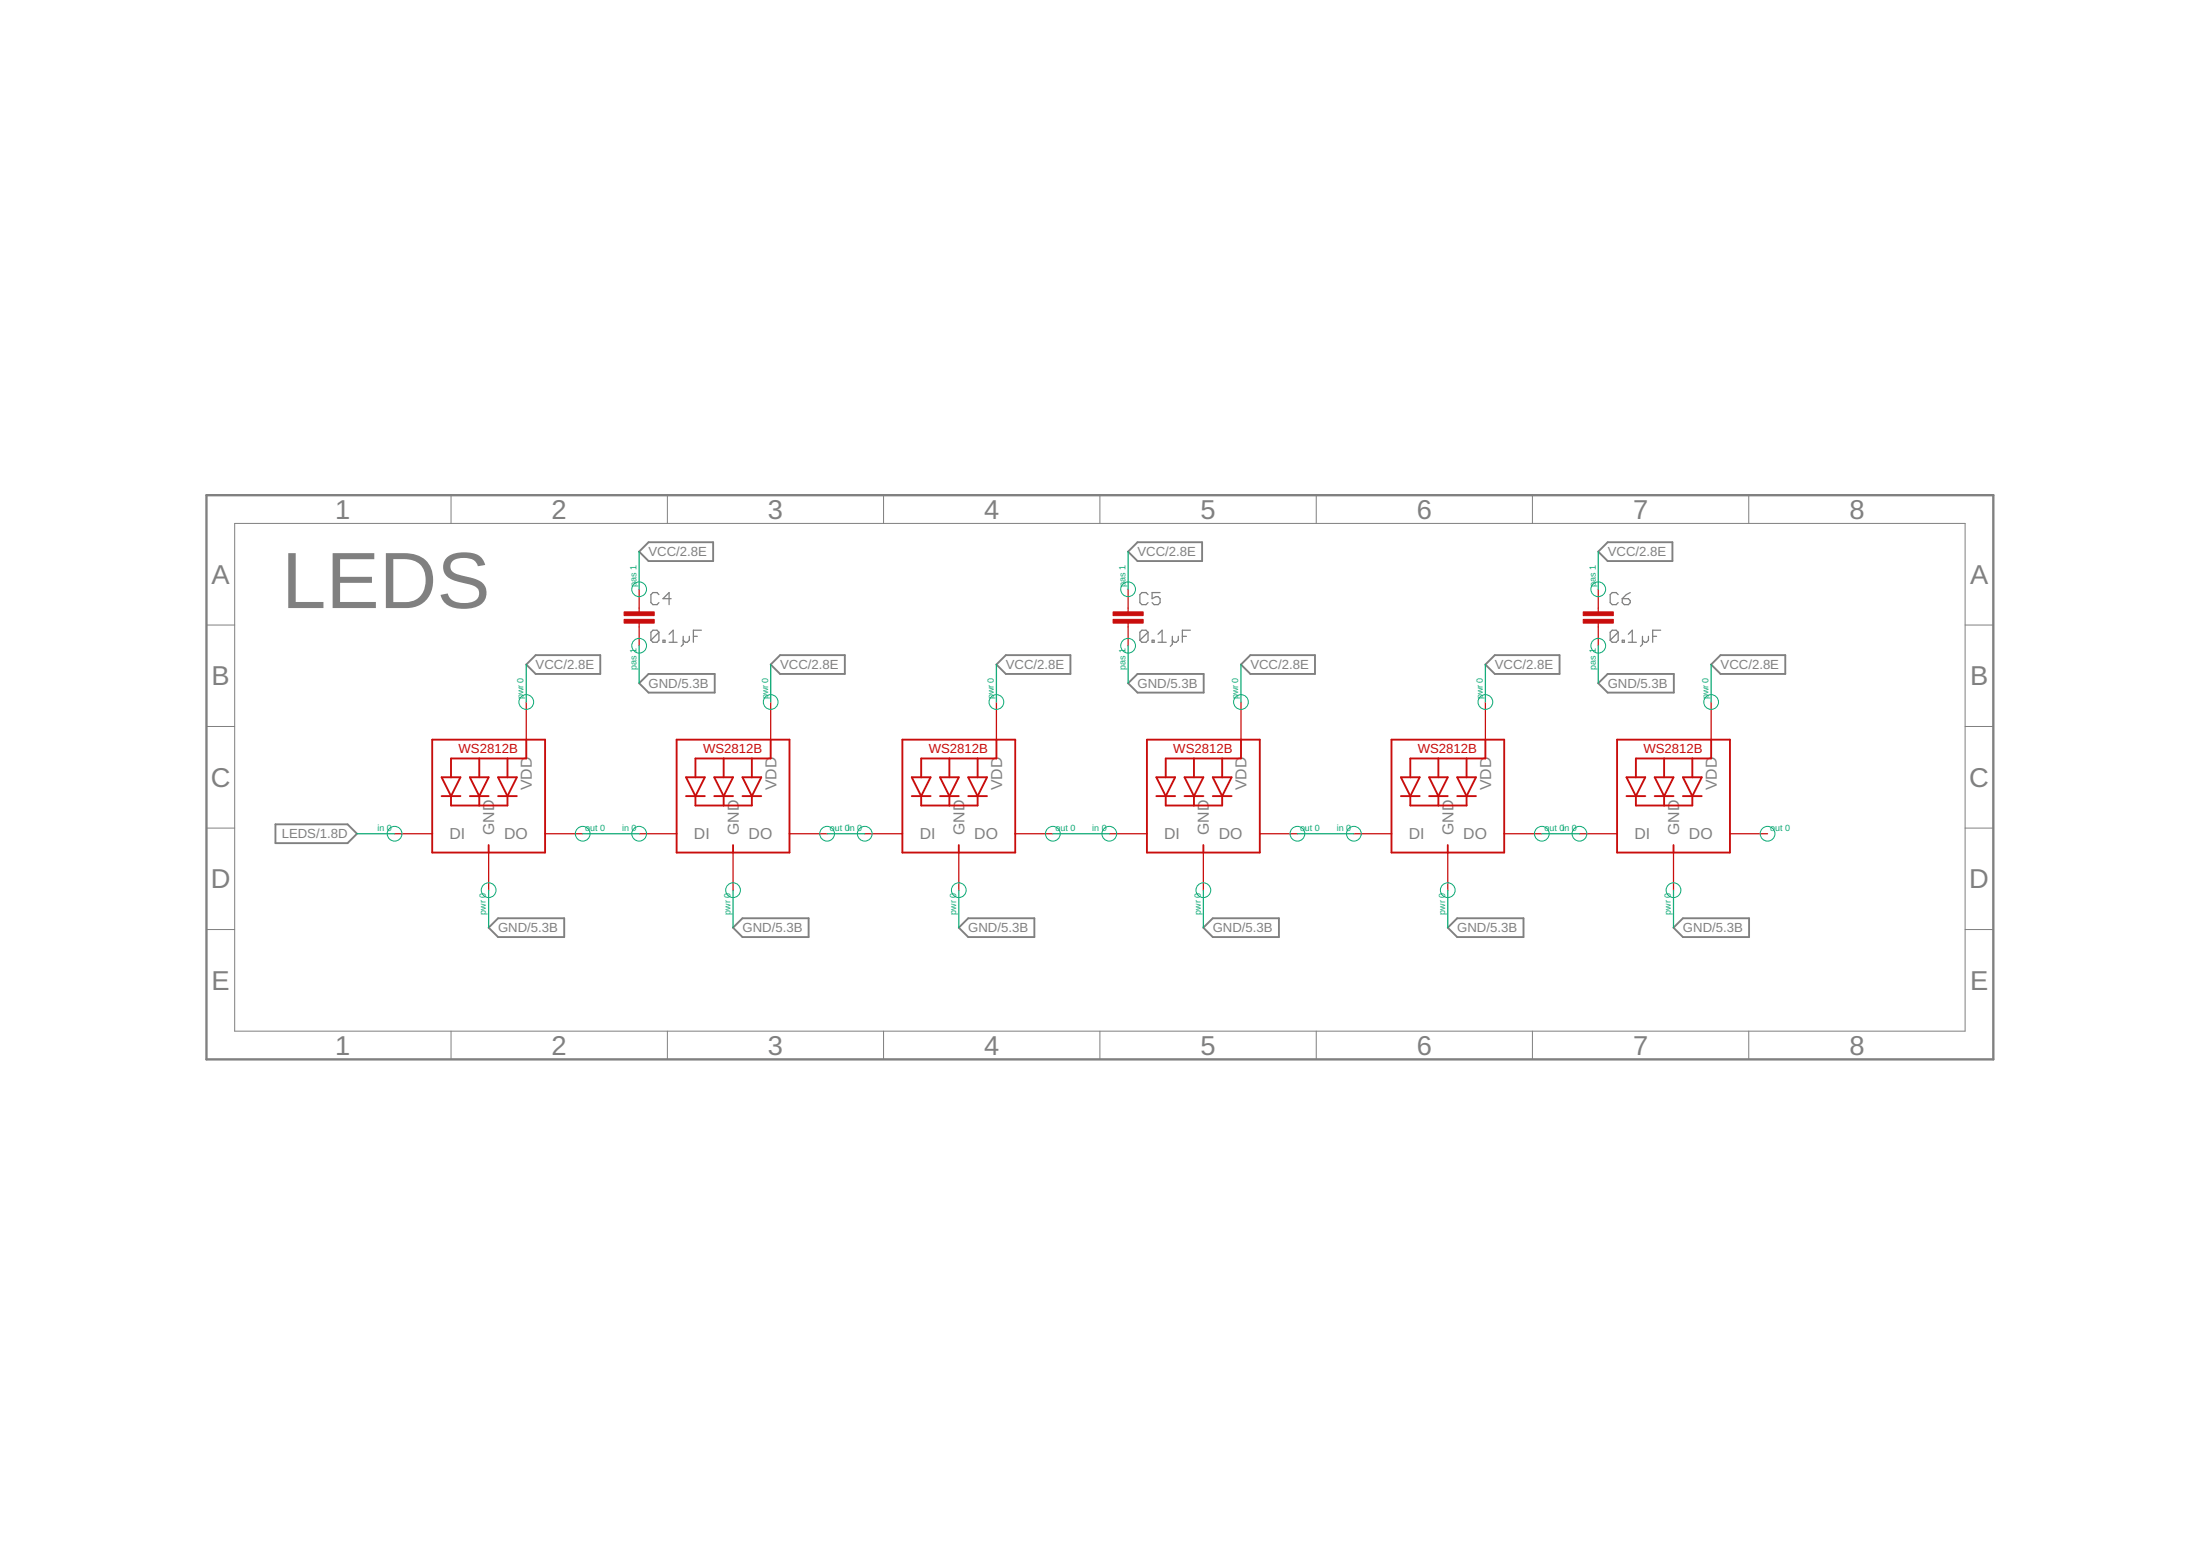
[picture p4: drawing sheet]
<svg xmlns="http://www.w3.org/2000/svg" width="297mm" height="210mm" viewBox="0 0 297 210" stroke-linecap="round" stroke-linejoin="round" font-family="sans-serif">
<g fill="none" stroke="#808080" stroke-width=".17">
<path d="M156.6 80h-1v.8l.5-.3h.3l.2 .3v.5l-.2 .3h-.6l-.2-.3M220.1 80l-.5 .3-.6 .5M89 80.3l-.3-.3h-.5l-.3 .3v1l.3 .3h.5l.3-.3M89 85.3l-.3-.2h-.5l-.3 .2v1.1M89 85.3v1.1l-.3 .3h-.5l-.3-.3M89 85.3l-1.1 1.1M89.5 86.4h.3v.3h-.3zM90.3 86.7h1.1M90.3 85.6l.6-.5v1.6M90.6 80.8h-1.1l.8-.8v1.6M92.2 85.9v1.1l-.2 .2M93.1 85.9v.5l-.3 .3h-.3l-.3-.3"/>
<path d="M93.6 85.9h.5M94.7 85.1h-1.1v1.6M155 85.3l-.3-.2h-.5l-.3 .2v1.1M155 85.3v1.1l-.3 .3h-.5l-.3-.3M155 80.3l-.3-.3h-.5l-.3 .3v1l.3 .3h.5l.3-.3M155 85.3l-1.1 1.1M155.6 86.4h.2v.3h-.2zM156.4 86.7h1.1M156.4 85.6l.5-.5v1.6M158.3 85.9v1.1l-.3 .2M159.1 85.9v.5l-.3 .3h-.3l-.2-.3M159.6 85.9h.6"/>
<path d="M160.7 85.1h-1.1v1.6M218.5 85.3l-.3-.2h-.5l-.3 .2v1.1M218.5 85.3v1.1l-.3 .3h-.5l-.3-.3M218.5 80.3l-.3-.3h-.5l-.3 .3v1l.3 .3h.5l.3-.3M218.5 85.3l-1.1 1.1M219 86.4h.3v.3h-.3zM219 80.8h.9l.2 .3v.2l-.2 .3h-.6l-.3-.3zM219.9 86.7h1M219.9 85.6l.5-.5v1.6M221.8 85.9v1.1l-.3 .2M222.6 85.9v.5l-.3 .3h-.3l-.2-.3M223.1 85.9h.6"/>
<path d="M224.2 85.1h-1.1v1.6"/>
</g>
<path d="M27.9 66.8h241.2v76.2h-241.2z" fill="none" stroke="#808080" stroke-width=".32"/>
<g fill="none" stroke="#808080" stroke-width=".14">
<path d="M31.7 70.7h233.6v68.5h-233.6zM60.9 66.8v3.9M90.1 66.8v3.9M119.3 66.8v3.9M148.5 66.8v3.9M177.7 66.8v3.9M206.9 66.8v3.9M236.1 66.8v3.9M27.9 84.4h3.8M27.9 98.1h3.8M265.3 84.4h3.8M265.3 98.1h3.8"/>
<path d="M27.9 111.8h3.8M265.3 111.8h3.8M27.9 125.5h3.8M60.9 139.2v3.8M90.1 139.2v3.8M119.3 139.2v3.8M148.5 139.2v3.8M177.7 139.2v3.8M206.9 139.2v3.8M236.1 139.2v3.8M265.3 125.5h3.8"/>
</g>
<g fill="none" stroke="#808080" stroke-width=".25">
<path d="M86.3 74.5l1.3-1.3h8.7v2.5h-8.7zM153.6 73.2h8.7v2.5h-8.7l-1.3-1.2zM217.1 73.2h8.7v2.5h-8.7l-1.3-1.2zM71.1 89.7l1.2-1.3h8.7v2.6h-8.7zM86.3 92.2l1.3-1.2h8.9v2.5h-8.9zM104.1 89.7l1.2-1.3h8.8v2.6h-8.8zM134.5 89.7l1.3-1.3h8.7v2.6h-8.7zM152.3 92.2l1.3-1.2h8.9v2.5h-8.9zM167.6 89.7l1.2-1.3h8.7v2.6h-8.7zM200.6 89.7l1.2-1.3h8.8v2.6h-8.8zM215.8 92.2l1.3-1.2h8.9v2.5h-8.9zM231 89.7l1.3-1.3h8.7v2.6h-8.7z"/>
<path d="M37.2 111.3h9.7l1.3 1.2-1.3 1.3h-9.7zM66 125.2l1.2-1.2h9v2.5h-9zM100.2 124h9v2.5h-9l-1.2-1.3zM130.7 124h9v2.5h-9l-1.2-1.3zM163.7 124h9v2.5h-9l-1.2-1.3zM196.7 124h9v2.5h-9l-1.2-1.3zM227.2 124h9v2.5h-9l-1.2-1.3z"/>
</g>
<g fill="none" stroke="#c90d0c" stroke-width=".17">
<path d="M86.3 79.5v3.1M152.3 79.5v3.1M215.8 79.5v3.1M71.1 94.8v5M86.3 84.1v3.1M104.1 94.8v5M134.5 94.8v5M152.3 84.1v3.1M167.6 94.8v5M200.6 94.8v5M215.8 84.1v3.1M231 94.8v5"/>
<path d="M53.3 112.5h5.1M66 115.1v5.1M73.6 112.5h5.1M86.3 112.5h5.1M99 115.1v5.1M106.6 112.5h5.1M116.8 112.5h5M129.5 115.1v5.1M137.1 112.5h5.1M149.8 112.5h5.1M162.5 115.1v5.1M170.1 112.5h5.1"/>
<path d="M182.8 112.5h5.1M195.5 115.1v5.1M203.1 112.5h5.1M213.3 112.5h5M226 115.1v5.1M233.6 112.5h5.1"/>
</g>
<g fill="none" stroke="#c90d0c" stroke-width=".25">
<path d="M58.4 99.8h15.2v15.3h-15.2zM71.1 99.8v2.6h-10.2v2.5M91.4 99.8h15.2v15.3h-15.2zM104.1 99.8v2.6h-10.2v2.5M121.8 99.8h15.3v15.3h-15.3zM134.5 99.8v2.6h-10.1v2.5M154.9 99.8h15.2v15.3h-15.2zM167.6 99.8v2.6h-10.2v2.5M187.9 99.8h15.2v15.3h-15.2zM200.6 99.8v2.6h-10.2v2.5M218.3 99.8h15.3v15.3h-15.3zM231 99.8v2.6h-10.1v2.5"/>
<path d="M59.6 104.9h2.6l-1.3 2.6zM59.6 107.5h2.6M60.9 107.5v1.2h7.6v-1.2M63.4 104.9h2.6l-1.3 2.6zM63.4 107.5h2.6M64.7 102.4v2.5M64.7 107.5v1.2M66 114.1v1M67.2 104.9h2.6l-1.3 2.6zM67.2 107.5h2.6M68.5 102.4v2.5M92.6 104.9h2.6l-1.3 2.6z"/>
<path d="M92.6 107.5h2.6M93.9 107.5v1.2h7.6v-1.2M96.4 104.9h2.6l-1.3 2.6zM96.4 107.5h2.6M97.7 102.4v2.5M97.7 107.5v1.2M99 114.1v1M100.2 104.9h2.6l-1.3 2.6zM100.2 107.5h2.6M101.5 102.4v2.5M123.1 104.9h2.5l-1.2 2.6zM123.1 107.5h2.5"/>
<path d="M124.4 107.5v1.2h7.6v-1.2M126.9 104.9h2.6l-1.3 2.6zM126.9 107.5h2.6M128.2 102.4v2.5M128.2 107.5v1.2M129.5 114.1v1M130.7 104.9h2.6l-1.3 2.6zM130.7 107.5h2.6M132 102.4v2.5M156.1 104.9h2.6l-1.3 2.6zM156.1 107.5h2.6M157.4 107.5v1.2h7.6v-1.2"/>
<path d="M159.9 104.9h2.6l-1.3 2.6zM159.9 107.5h2.6M161.2 102.4v2.5M161.2 107.5v1.2M162.5 114.1v1M163.7 104.9h2.6l-1.3 2.6zM163.7 107.5h2.6M165 102.4v2.5M189.1 104.9h2.6l-1.3 2.6zM189.1 107.5h2.6M190.4 107.5v1.2h7.6v-1.2M193 104.9h2.5l-1.3 2.6z"/>
<path d="M193 107.5h2.5M194.2 102.4v2.5M194.2 107.5v1.2M195.5 114.1v1M196.7 104.9h2.6l-1.3 2.6zM196.7 107.5h2.6M198 102.4v2.5M219.6 104.9h2.5l-1.2 2.6zM219.6 107.5h2.5M220.9 107.5v1.2h7.6v-1.2M223.4 104.9h2.6l-1.3 2.6zM223.4 107.5h2.6"/>
<path d="M224.7 102.4v2.5M224.7 107.5v1.2M226 114.1v1M227.2 104.9h2.6l-1.3 2.6zM227.2 107.5h2.6M228.5 102.4v2.5"/>
</g>
<g fill="#c90d0c" stroke="#c90d0c" stroke-width=".14">
<path d="M84.3 83.6h4v.5h-4z"/>
<path d="M84.3 82.6h4v.5h-4z"/>
<path d="M150.3 83.6h4v.5h-4z"/>
<path d="M150.3 82.6h4v.5h-4z"/>
<path d="M213.8 83.6h4v.5h-4z"/>
<path d="M213.8 82.6h4v.5h-4z"/>
</g>
<g fill="none" stroke="#0dab76" stroke-width=".14">
<circle cx="86.3" cy="79.5" r=".99"/>
<circle cx="152.3" cy="79.5" r=".99"/>
<circle cx="215.8" cy="79.5" r=".99"/>
<circle cx="71.1" cy="94.8" r=".99"/>
<circle cx="86.3" cy="87.2" r=".99"/>
<circle cx="104.1" cy="94.8" r=".99"/>
<circle cx="134.5" cy="94.8" r=".99"/>
<circle cx="152.3" cy="87.2" r=".99"/>
<circle cx="167.6" cy="94.8" r=".99"/>
<circle cx="200.6" cy="94.8" r=".99"/>
<circle cx="215.8" cy="87.2" r=".99"/>
<circle cx="231" cy="94.8" r=".99"/>
<circle cx="53.3" cy="112.5" r=".99"/>
<circle cx="78.7" cy="112.5" r=".99"/>
<circle cx="86.3" cy="112.5" r=".99"/>
<circle cx="111.7" cy="112.5" r=".99"/>
<circle cx="116.8" cy="112.5" r=".99"/>
<circle cx="142.2" cy="112.5" r=".99"/>
<circle cx="149.8" cy="112.5" r=".99"/>
<circle cx="175.2" cy="112.5" r=".99"/>
<circle cx="182.8" cy="112.5" r=".99"/>
<circle cx="208.2" cy="112.5" r=".99"/>
<circle cx="213.3" cy="112.5" r=".99"/>
<circle cx="238.7" cy="112.5" r=".99"/>
<circle cx="66" cy="120.2" r=".99"/>
<circle cx="99" cy="120.2" r=".99"/>
<circle cx="129.5" cy="120.2" r=".99"/>
<circle cx="162.5" cy="120.2" r=".99"/>
<circle cx="195.5" cy="120.2" r=".99"/>
<circle cx="226" cy="120.2" r=".99"/>
</g>
<g fill="none" stroke="#0dab76" stroke-width=".17">
<path d="M86.3 74.5v5M152.3 74.5v5M215.8 74.5v5M71.1 89.7v5.1M86.3 87.2v5M104.1 89.7v5.1M134.5 89.7v5.1M152.3 87.2v5M167.6 89.7v5.1M200.6 89.7v5.1M215.8 87.2v5M231 89.7v5.1"/>
<path d="M48.2 112.5h5.1M78.7 112.5h7.6M111.7 112.5h5.1M142.2 112.5h7.6M175.2 112.5h7.6M208.2 112.5h5.1M66 120.2v5M99 120.2v5M129.5 120.2v5M162.5 120.2v5M195.5 120.2v5M226 120.2v5"/>
</g>
<text font-size="10.8" fill="#808080" x="38" y="82.1">LEDS</text>
<g font-size="3.7" fill="#808080">
<text x="45.3" y="70">1</text>
<text x="74.5" y="70">2</text>
<text x="103.7" y="70">3</text>
<text x="132.9" y="70">4</text>
<text x="162.1" y="70">5</text>
<text x="191.3" y="70">6</text>
<text x="220.5" y="70">7</text>
<text x="249.7" y="70">8</text>
<text x="28.6" y="78.8">A</text>
<text x="266" y="78.8">A</text>
<text x="28.6" y="92.5">B</text>
<text x="266" y="92.5">B</text>
<text x="28.4" y="106.2">C</text>
<text x="265.9" y="106.2">C</text>
<text x="28.4" y="119.9">D</text>
<text x="265.9" y="119.9">D</text>
<text x="28.6" y="133.6">E</text>
<text x="266" y="133.6">E</text>
<text x="45.3" y="142.4">1</text>
<text x="74.5" y="142.4">2</text>
<text x="103.7" y="142.4">3</text>
<text x="132.9" y="142.4">4</text>
<text x="162.1" y="142.4">5</text>
<text x="191.3" y="142.4">6</text>
<text x="220.5" y="142.4">7</text>
<text x="249.7" y="142.4">8</text>
</g>
<g font-size="2.1" fill="#808080">
<text x="71.8" y="106.7" transform="rotate(-90 71.8 106.7)">VDD</text>
<text x="104.8" y="106.7" transform="rotate(-90 104.8 106.7)">VDD</text>
<text x="135.3" y="106.7" transform="rotate(-90 135.3 106.7)">VDD</text>
<text x="168.3" y="106.7" transform="rotate(-90 168.3 106.7)">VDD</text>
<text x="201.3" y="106.7" transform="rotate(-90 201.3 106.7)">VDD</text>
<text x="231.8" y="106.7" transform="rotate(-90 231.8 106.7)">VDD</text>
<text x="60.7" y="113.3">DI</text>
<text x="66.7" y="112.7" transform="rotate(-90 66.7 112.7)">GND</text>
<text x="68.1" y="113.3">DO</text>
<text x="93.7" y="113.3">DI</text>
<text x="99.7" y="112.7" transform="rotate(-90 99.7 112.7)">GND</text>
<text x="101.1" y="113.3">DO</text>
<text x="124.2" y="113.3">DI</text>
<text x="130.2" y="112.7" transform="rotate(-90 130.2 112.7)">GND</text>
<text x="131.5" y="113.3">DO</text>
<text x="157.2" y="113.3">DI</text>
<text x="163.2" y="112.7" transform="rotate(-90 163.2 112.7)">GND</text>
<text x="164.6" y="113.3">DO</text>
<text x="190.2" y="113.3">DI</text>
<text x="196.2" y="112.7" transform="rotate(-90 196.2 112.7)">GND</text>
<text x="197.6" y="113.3">DO</text>
<text x="220.7" y="113.3">DI</text>
<text x="226.7" y="112.7" transform="rotate(-90 226.7 112.7)">GND</text>
<text x="228" y="113.3">DO</text>
</g>
<g font-size="1.8" fill="#808080">
<text x="87.6" y="75.1">VCC/2.8E</text>
<text x="153.6" y="75.1">VCC/2.8E</text>
<text x="217.1" y="75.1">VCC/2.8E</text>
<text x="72.3" y="90.3">VCC/2.8E</text>
<text x="87.6" y="92.9">GND/5.3B</text>
<text x="105.3" y="90.3">VCC/2.8E</text>
<text x="135.8" y="90.3">VCC/2.8E</text>
<text x="153.6" y="92.9">GND/5.3B</text>
<text x="168.8" y="90.3">VCC/2.8E</text>
<text x="201.8" y="90.3">VCC/2.8E</text>
<text x="217.1" y="92.9">GND/5.3B</text>
<text x="232.3" y="90.3">VCC/2.8E</text>
<text x="38" y="113.2">LEDS/1.8D</text>
<text x="67.2" y="125.9">GND/5.3B</text>
<text x="100.3" y="125.9">GND/5.3B</text>
<text x="130.7" y="125.9">GND/5.3B</text>
<text x="163.7" y="125.9">GND/5.3B</text>
<text x="196.8" y="125.9">GND/5.3B</text>
<text x="227.2" y="125.9">GND/5.3B</text>
</g>
<g font-size="1.8" fill="#c90d0c">
<text x="61.9" y="101.6">WS2812B</text>
<text x="94.9" y="101.6">WS2812B</text>
<text x="125.4" y="101.6">WS2812B</text>
<text x="158.4" y="101.6">WS2812B</text>
<text x="191.4" y="101.6">WS2812B</text>
<text x="221.9" y="101.6">WS2812B</text>
</g>
<g font-size="1.2" fill="#0dab76">
<text x="85.9" y="79.2" transform="rotate(-90 85.9 79.2)">pas 1</text>
<text x="152" y="79.2" transform="rotate(-90 152 79.2)">pas 1</text>
<text x="215.4" y="79.2" transform="rotate(-90 215.4 79.2)">pas 1</text>
<text x="70.7" y="94.4" transform="rotate(-90 70.7 94.4)">pwr 0</text>
<text x="85.9" y="90.5" transform="rotate(-90 85.9 90.5)">pas 1</text>
<text x="103.7" y="94.4" transform="rotate(-90 103.7 94.4)">pwr 0</text>
<text x="134.2" y="94.4" transform="rotate(-90 134.2 94.4)">pwr 0</text>
<text x="152" y="90.5" transform="rotate(-90 152 90.5)">pas 1</text>
<text x="167.2" y="94.4" transform="rotate(-90 167.2 94.4)">pwr 0</text>
<text x="200.2" y="94.4" transform="rotate(-90 200.2 94.4)">pwr 0</text>
<text x="215.4" y="90.5" transform="rotate(-90 215.4 90.5)">pas 1</text>
<text x="230.7" y="94.4" transform="rotate(-90 230.7 94.4)">pwr 0</text>
<text x="51" y="112.2">in 0</text>
<text x="79" y="112.2">out 0</text>
<text x="84" y="112.2">in 0</text>
<text x="112" y="112.2">out 0in 0</text>
<text x="142.5" y="112.2">out 0</text>
<text x="147.5" y="112.2">in 0</text>
<text x="175.5" y="112.2">out 0</text>
<text x="180.5" y="112.2">in 0</text>
<text x="208.5" y="112.2">out 0in 0</text>
<text x="239" y="112.2">out 0</text>
<text x="65.6" y="123.5" transform="rotate(-90 65.6 123.5)">pwr 0</text>
<text x="98.6" y="123.5" transform="rotate(-90 98.6 123.5)">pwr 0</text>
<text x="129.1" y="123.5" transform="rotate(-90 129.1 123.5)">pwr 0</text>
<text x="162.1" y="123.5" transform="rotate(-90 162.1 123.5)">pwr 0</text>
<text x="195.1" y="123.5" transform="rotate(-90 195.1 123.5)">pwr 0</text>
<text x="225.6" y="123.5" transform="rotate(-90 225.6 123.5)">pwr 0</text>
</g>
</svg>
